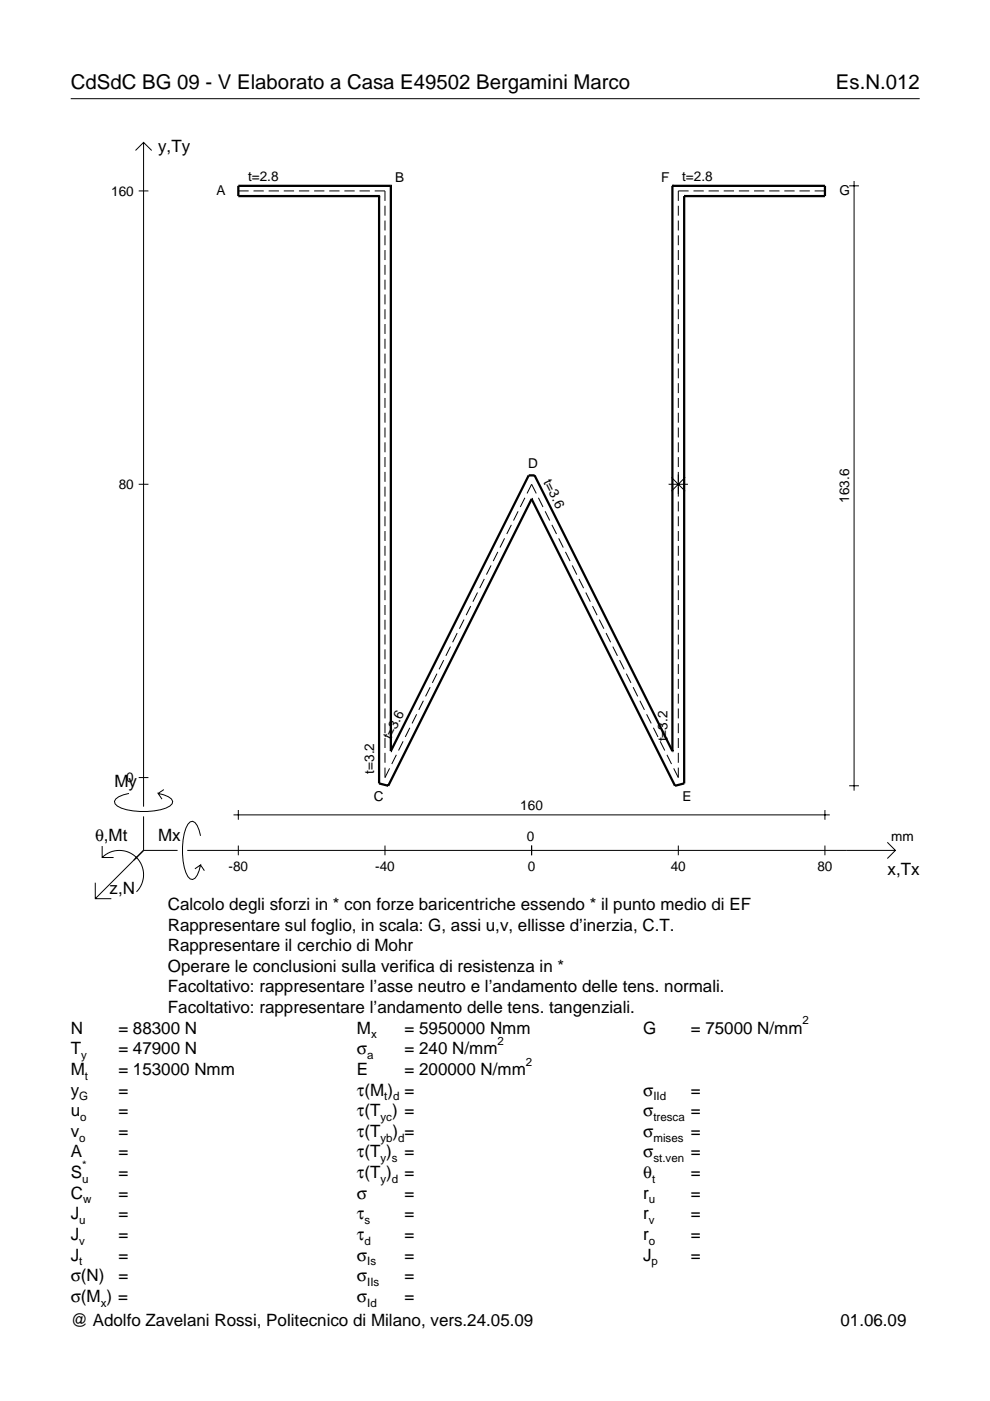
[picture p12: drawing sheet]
<svg xmlns="http://www.w3.org/2000/svg" width="210mm" height="297mm" viewBox="0 0 210 297" stroke-linecap="round" stroke-linejoin="round" font-family="sans-serif">
<g fill="none" stroke="#000" stroke-width=".21">
<path d="M15 20.9h180M28.7 31.9l1.7-1.7 1.8 1.7M30.4 30.2v140.8M180.1 39.4h2M181.1 38.4v129.2M29.4 40.5h2.1M50.5 40.5h2.2M53.7 40.5h2.2M57 40.5h2.1M60.2 40.5h2.1M63.4 40.5h2.2M66.6 40.5h2.2"/>
<path d="M69.8 40.5h2.2M73 40.5h2.2M76.2 40.5h2.2M79.4 40.5h2.2v2.1M81.6 43.6v2.1M81.6 46.8v2.1M81.6 49.9v2.1M81.6 53v2.1M81.6 56.2v2.1M81.6 59.3v2.1M143.8 43.6v2.1M143.8 46.8v2.1"/>
<path d="M143.8 49.9v2.1M143.8 53v2.1M143.8 56.2v2.1M143.8 59.3v2.1M146 40.5h-2.2v2.1M147 40.5h2.2M150.2 40.5h2.2M153.4 40.5h2.2M156.7 40.5h2.1M159.9 40.5h2.2M163.1 40.5h2.2M166.3 40.5h2.2"/>
<path d="M169.5 40.5h2.2M172.7 40.5h2.2M81.6 62.4v2.1M81.6 65.6v2.1M81.6 68.7v2.1M81.6 71.8v2.1M81.6 75v2.1M81.6 78.1v2.1M143.8 62.4v2.1M143.8 65.6v2.1M143.8 68.7v2.1M143.8 71.8v2.1"/>
<path d="M143.8 75v2.1M143.8 78.1v2.1M81.6 81.2v2.2M81.6 84.4v2.1M81.6 87.5v2.1M81.6 90.6v2.2M81.6 93.8v2.1M81.6 96.9v2.1M143.8 81.2v2.2M143.8 84.4v2.1M143.8 87.5v2.1M143.8 90.6v2.2"/>
<path d="M143.8 93.8v2.1M143.8 96.9v2.1M29.4 102.7h2.1M81.6 100.1v2.1M81.6 103.2v2.1M81.6 106.3v2.1M81.6 109.5v2.1M81.6 112.6v2.1M81.6 115.7v2.1M81.6 118.9v2.1M104.1 119.9l-1 1.9M105.5 117l-.9 2"/>
<path d="M107 114.1l-1 2M108.4 111.3l-1 1.9M109.8 108.4l-.9 2M111.3 105.5l-1 2M111.7 104.6l1-1.9 1 1.9M114.2 105.5l.9 2M115.6 108.4l1 2M117 111.3l1 1.9M118.5 114.1l.9 2M119.9 117l1 2M121.3 119.9l1 1.9M141.8 102.7h4.1"/>
<path d="M142.4 101.2l2.9 2.9M143.8 100.1v5.2M143.8 106.3v2.1M143.8 109.5v2.1M143.8 112.6v2.1M143.8 115.7v2.1M143.8 118.9v2.1M145.3 101.2l-2.9 2.9M81.6 122v2.1M81.6 125.1v2.1M81.6 128.3v2.1M81.6 131.4v2.1"/>
<path d="M81.6 134.5v2.1M81.6 137.7v2.1M94.1 140l-1 1.9M95.5 137.1l-1 1.9M96.9 134.2l-.9 2M98.4 131.4l-1 1.9M99.8 128.5l-1 1.9M101.2 125.6l-.9 2M102.7 122.8l-1 1.9M122.8 122.8l.9 1.9M124.2 125.6l1 2M125.6 128.5l1 1.9"/>
<path d="M127.1 131.4l.9 1.9M128.5 134.2l1 2M129.9 137.1l1 1.9M131.4 140l.9 1.9M143.8 122v2.1M143.8 125.1v2.1M143.8 128.3v2.1M143.8 131.4v2.1M143.8 134.5v2.1M143.8 137.7v2.1M81.6 140.8v2.1M81.6 143.9v2.2"/>
<path d="M81.6 147.1v2.1M81.6 150.2v2.1M81.6 153.4v2.1M81.6 156.5v2.1M81.6 159.6v2.1M85.5 157.2l-1 1.9M86.9 154.3l-1 2M88.3 151.4l-.9 2M89.8 148.6l-1 1.9M91.2 145.7l-1 2M92.6 142.8l-.9 2M132.8 142.8l1 2"/>
<path d="M134.2 145.7l1 2M135.7 148.6l.9 1.9M137.1 151.4l1 2M138.5 154.3l1 2M140 157.2l.9 1.9M143.8 140.8v2.1M143.8 143.9v2.2M143.8 147.1v2.1M143.8 150.2v2.1M143.8 153.4v2.1M143.8 156.5v2.1M143.8 159.6v2.1"/>
<path d="M21.7 179.4v2.4h2.4M27.3 168.2a3.6 3.6 0 0 0-3 1.7l.1 .5a5.6 5.6 0 0 0 3.8 1.5 13.4 13.4 0 0 0 7.8-1l.5-.5 .1-.5a3.6 3.6 0 0 0-3.1-1.7l.8 1.2M29.4 164.9h2.1M30.4 173.1v7.2M34.7 167.4l-1.2 .8M42.5 177.2a3.6 3.6 0 0 0-1.7-3.1l-.5 .2a5.7 5.7 0 0 0-1.5 3.7 13.3 13.3 0 0 0 1 7.9l.5 .5 .5 .1a3.6 3.6 0 0 0 1.7-3.1l-1.2 .8M49.5 172.8h126.4M50.5 171.7v2.1M50.5 179.3v2M81.6 162.8v2.1l1-2M81.6 179.3v2M84 160l-.9 2"/>
<path d="M112.7 179.3v2M141.4 160l1 2M143.8 162.8v2.1l-1-2M143.8 179.3v2M174.9 171.7v2.1M174.9 179.3v2M180.1 166.6h2M188.1 178.6l1.7 1.7-1.7 1.7M20.2 187.2v3.3h3.4M21.7 181.8a5.1 5.1 0 0 1 7.2 0 5.1 5.1 0 0 1 0 7.3M30.4 180.3l-10.2 10.2M30.4 180.3h7.2"/>
<path d="M39.7 180.3h150.1M42.5 183.4l.8 1.2"/>
</g>
<g fill="none" stroke="#000" stroke-width=".48">
<path d="M82.9 39.4h.1M82.9 39.4h-32.4v2.2h29.9M82.9 39.4v119.8M142.6 39.4h.1M142.6 39.4h32.3v2.2h-29.8M142.6 39.4v119.8M80.4 41.6h.1M80.4 41.6v124.5l1.9 .5 30.4-60.8M145.1 41.6h.1M145.1 41.6v124.5l-2 .5-30.4-60.8M112.7 105.8h.1M82.9 159.2h.1"/>
<path d="M82.9 159.2l29.2-58.4h1.2l29.3 58.4M142.6 159.2h.1"/>
</g>
<g font-size="4.3">
<text x="15" y="18.9">CdSdC BG 09 - V Elaborato a Casa E49502 Bergamini Marco</text>
<text x="177.2" y="18.9">Es.N.012</text>
</g>
<g font-size="3.6">
<text x="33.5" y="32.3">y,Ty</text>
<text x="24.3" y="166.9">My</text>
<text x="20.1" y="178.2">θ,Mt</text>
<text x="33.5" y="178.2">Mx</text>
<text x="188.2" y="185.5">x,Tx</text>
<text x="23.2" y="189.6">z,N</text>
<text x="35.6" y="192.9">Calcolo degli sforzi in * con forze baricentriche essendo * il punto medio di EF</text>
<text x="35.6" y="197.3">Rappresentare sul foglio, in scala: G, assi u,v, ellisse d’inerzia, C.T.</text>
<text x="35.6" y="201.7">Rappresentare il cerchio di Mohr</text>
<text x="35.6" y="206">Operare le conclusioni sulla verifica di resistenza in *</text>
<text x="35.6" y="210.4">Facoltativo: rappresentare l’asse neutro e l’andamento delle tens. normali.</text>
<text x="35.6" y="214.8">Facoltativo: rappresentare l’andamento delle tens. tangenziali.</text>
<text x="15" y="219.2">N</text>
<text x="25.1" y="219.2">= 88300 N</text>
<text x="75.7" y="219.2">M</text>
<text x="85.8" y="219.2">= 5950000 Nmm</text>
<text x="136.4" y="219.2">G</text>
<text x="146.5" y="219.2">= 75000 N/mm</text>
<text x="15" y="227.9">M</text>
<text x="15" y="223.5">T</text>
<text x="25.1" y="223.5">= 47900 N</text>
<text x="25.1" y="227.9">= 153000 Nmm</text>
<text x="75.7" y="223.5">σ</text>
<text x="75.7" y="227.9">E</text>
<text x="85.8" y="223.5">= 240 N/mm</text>
<text x="85.8" y="227.9">= 200000 N/mm</text>
<text x="15" y="232.3">y</text>
<text x="25.1" y="232.3">=</text>
<text x="75.7" y="232.3">τ(M ) =</text>
<text x="136.4" y="232.3">σ</text>
<text x="146.5" y="232.3">=</text>
<text x="15" y="236.7">u</text>
<text x="25.1" y="236.7">=</text>
<text x="75.7" y="236.7">τ(T ) =</text>
<text x="136.4" y="236.7">σ</text>
<text x="146.5" y="236.7">=</text>
<text x="15" y="245.4">A</text>
<text x="15" y="241">v</text>
<text x="25.1" y="241">=</text>
<text x="25.1" y="245.4">=</text>
<text x="75.7" y="245.4">τ(T )</text>
<text x="75.7" y="241">τ(T</text>
<text x="83.3" y="241">) =</text>
<text x="85.8" y="245.4">=</text>
<text x="136.4" y="241">σ</text>
<text x="136.4" y="245.4">σ</text>
<text x="146.5" y="241">=</text>
<text x="146.5" y="245.4">=</text>
<text x="15" y="249.8">S</text>
<text x="25.1" y="249.8">=</text>
<text x="75.7" y="249.8">τ(T )</text>
<text x="85.8" y="249.8">=</text>
<text x="136.4" y="249.8">θ</text>
<text x="146.5" y="249.8">=</text>
<text x="15" y="254.2">C</text>
<text x="25.1" y="254.2">=</text>
<text x="75.7" y="254.2">σ</text>
<text x="85.8" y="254.2">=</text>
<text x="136.4" y="254.2">r</text>
<text x="146.5" y="254.2">=</text>
<text x="15" y="258.5">J</text>
<text x="15" y="262.9">J</text>
<text x="25.1" y="258.5">=</text>
<text x="25.1" y="262.9">=</text>
<text x="75.7" y="258.5">τ</text>
<text x="75.7" y="262.9">τ</text>
<text x="85.8" y="258.5">=</text>
<text x="85.8" y="262.9">=</text>
<text x="136.4" y="258.5">r</text>
<text x="136.4" y="262.9">r</text>
<text x="146.5" y="258.5">=</text>
<text x="146.5" y="262.9">=</text>
<text x="15" y="267.3">J</text>
<text x="25.1" y="267.3">=</text>
<text x="75.7" y="267.3">σ</text>
<text x="85.8" y="267.3">=</text>
<text x="136.4" y="267.3">J</text>
<text x="146.5" y="267.3">=</text>
<text x="15" y="271.7">σ(N)</text>
<text x="25.1" y="271.7">=</text>
<text x="75.7" y="271.7">σ</text>
<text x="85.8" y="271.7">=</text>
<text x="15" y="276">σ(M ) =</text>
<text x="15" y="281.2">@ Adolfo Zavelani Rossi, Politecnico di Milano, vers.24.05.09</text>
<text x="75.7" y="276">σ</text>
<text x="85.8" y="276">=</text>
<text x="178.2" y="281.2">01.06.09</text>
</g>
<g font-size="2.9">
<text x="23.6" y="41.5">160</text>
<text x="45.9" y="41.4">A</text>
<text x="52.6" y="38.4">t=2.8</text>
<text x="83.8" y="38.5">B</text>
<text x="140.2" y="38.5">F</text>
<text x="144.6" y="38.4">t=2.8</text>
<text x="178" y="41.4">G</text>
<text x="112" y="99.3">D</text>
<text x="25.2" y="103.7">80</text>
<text x="115.2" y="102.2" transform="rotate(63 115.2 102.2)">t=3.6</text>
<text x="180.1" y="106.6" transform="rotate(-90 180.1 106.6)">163.6</text>
<text x="82.9" y="156.9" transform="rotate(-63 82.9 156.9)">t=3.6</text>
<text x="141.5" y="157.2" transform="rotate(-90 141.5 157.2)">t=3.2</text>
<text x="26.8" y="165.9">0</text>
<text x="79.4" y="164" transform="rotate(-90 79.4 164)">t=3.2</text>
<text x="79.2" y="169.7">C</text>
<text x="110.3" y="171.7">160</text>
<text x="144.7" y="169.7">E</text>
<text x="111.7" y="178.2">0</text>
<text x="189" y="178.2">mm</text>
<text x="48.4" y="184.7">-80</text>
<text x="79.5" y="184.7">-40</text>
<text x="111.9" y="184.7">0</text>
<text x="142.2" y="184.7">40</text>
<text x="173.3" y="184.7">80</text>
</g>
<g font-size="2.4">
<text x="78.7" y="220.2">x</text>
<text x="105.5" y="221.5">2</text>
<text x="170.2" y="217.2">2</text>
<text x="17.2" y="224.5">y</text>
<text x="77.9" y="224.5">a</text>
<text x="111.5" y="225.9">2</text>
<text x="16.8" y="233.3">G</text>
<text x="18" y="228.9">t</text>
<text x="81.5" y="233.3">t d</text>
<text x="138.5" y="233.3">IId</text>
<text x="17" y="237.7">o</text>
<text x="80.7" y="237.7">yc</text>
<text x="138.5" y="237.7">tresca</text>
<text x="16.8" y="242">o</text>
<text x="80.7" y="242">yb d</text>
<text x="138.5" y="242">mises</text>
<text x="17.4" y="250.8">u</text>
<text x="17.4" y="247.8">*</text>
<text x="80.7" y="246.4">y s</text>
<text x="80.7" y="250.8">y d</text>
<text x="138.2" y="250.8">t</text>
<text x="138.5" y="246.4">st.ven</text>
<text x="17.6" y="255.2">w</text>
<text x="137.6" y="255.2">u</text>
<text x="16.8" y="259.5">u</text>
<text x="16.8" y="263.9">v</text>
<text x="77.3" y="259.5">s</text>
<text x="77.3" y="263.9">d</text>
<text x="137.6" y="259.5">v</text>
<text x="137.6" y="263.9">o</text>
<text x="16.8" y="268.3">t</text>
<text x="77.9" y="268.3">Is</text>
<text x="138.2" y="268.3">p</text>
<text x="77.9" y="272.7">IIs</text>
<text x="21.4" y="277">x</text>
<text x="77.9" y="277">Id</text>
</g>
</svg>
